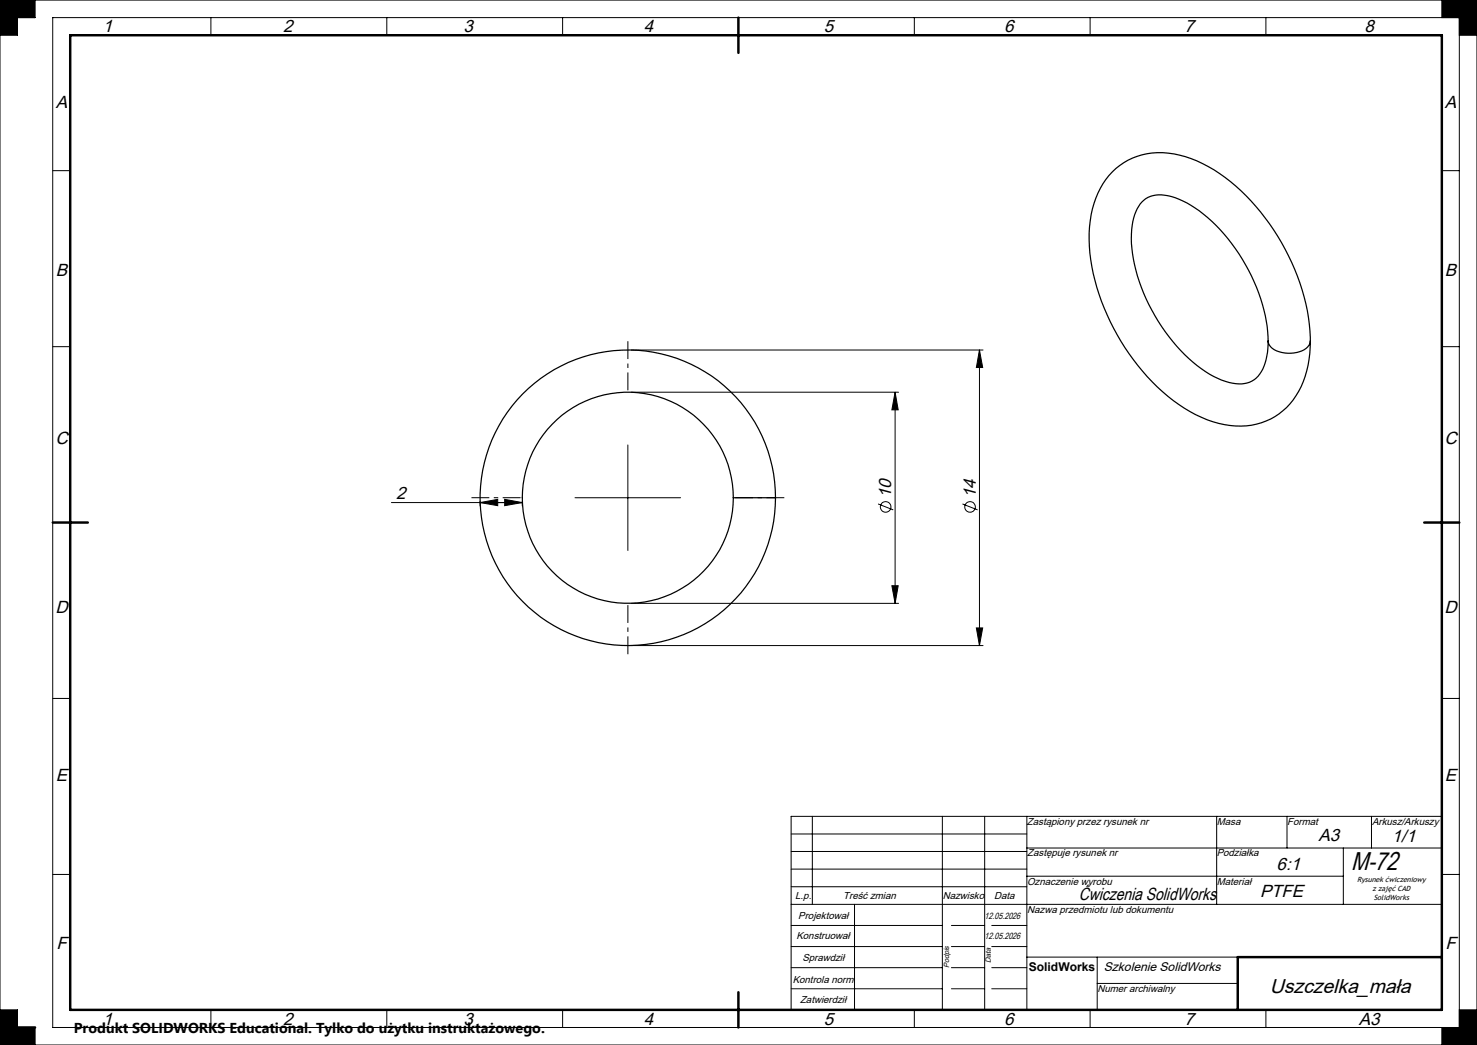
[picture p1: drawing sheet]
<svg xmlns="http://www.w3.org/2000/svg" width="420mm" height="297mm" viewBox="0 0 420 297" stroke-linecap="round" stroke-linejoin="round" font-family="sans-serif">
<g fill="none" stroke="#000" stroke-width=".35">
<path d="M316.3 48.9a19.5 19.5 0 0 1 19.1-4.8 43.6 43.6 0 0 1 21.7 14.6 62.7 62.7 0 0 1 15.5 37.3 26.7 26.7 0 0 1-6.8 19.8 19.8 19.8 0 0 1-19.3 4.5 45.1 45.1 0 0 1-22.9-16.4 62.2 62.2 0 0 1-13.9-35.7 26.6 26.6 0 0 1 6.6-19.3zM324.7 57.4a7.9 7.9 0 0 1 8.5-1.5 34.2 34.2 0 0 1 15.9 11.9 49.1 49.1 0 0 1 11.5 29.8 13.9 13.9 0 0 1-3.4 9.9 8.5 8.5 0 0 1-8.8 .9 36.7 36.7 0 0 1-17.1-14.1 47.5 47.5 0 0 1-9.6-27.8 13.9 13.9 0 0 1 3-9.1zM360.6 96.9a4 4 0 0 0 3.9 3.3 7.9 7.9 0 0 0 7.7-2.1l.4-1.2M208.5 141.5h12"/>
<circle cx="178.5" cy="141.5" r="42"/>
<circle cx="178.5" cy="141.5" r="30"/>
</g>
<g fill="none" stroke="#000" stroke-width=".28">
<path d="M0 -.1v297.2M.1 0l-.1 .1M419.9 0l.1 .1M420 -.1v297.2l-.4-.5M420 0l-.4 .4M10 0v5h-5v5h-5M15 5h400v287h-400zM60 5v5M110 5v5M160 5v5M210 5v5M260 5v5"/>
<path d="M310 5v5M360 5v5M410 0v5M415 10h5M420 0h-420.1l.5 .4M15 48.5h5M410 48.5h5M15 98.5h5M179.5 99.5h100M278.5 99.5l.9 5h-1.8zM278.5 99.5v84M410 98.5h5"/>
<path d="M179.5 111.5h76M254.5 111.5l.9 5h-1.8zM254.5 111.5v60M178.5 126.5v30M111.3 142.8h37.2M136.5 142.8l5-.9v1.8zM136.5 142.5v1.3M143.5 141.9l5 .9-5 .9zM148.5 142.5v1.3M163.5 141.5h30M249.7 143.2l4.3 1.7M273.7 143.2l4.3 1.7"/>
<path d="M410 148.5h5M179.5 171.5h76M253.6 166.5h1.8l-.9 5zM277.6 178.5h1.8l-.9 5zM15 198.5h5M179.5 183.5h100M410 198.5h5M225 237h67M225 232h185v55h-185zM231 232v25M268 232v55M280 232v55"/>
<path d="M292 232v55M346 232v25M366 232v9M390 232v9M15 248.5h5M225 242h67M225 247h67M225 252h67M225 257h185M243 257v30M292 241h118M292 249h90"/>
<path d="M382 241v16M410 248.5h5M225 275h43M225 263h43M225 269h43M270.5 275h9.5M270.5 263h9.5M270.5 269h9.5M282 275h10M282 263h10M282 269h10M292 272h60"/>
<path d="M312 272v15M312 279.5h40M-.1 297h420.1M0 297l.1 .1M0 287h5v5h5v5M.4 296.6l-.4 .5M.4 296.5l-.4 .5M60 287v5M110 287v5M160 287v5M210 287v5M225 281h43"/>
<path d="M260 287v5M270.5 281h9.5M282 281h10M310 287v5M360 287v5M410 292v5M415 287h5M420 296.9l-.1 .2"/>
<circle cx="251.8" cy="144.1" r="1.51"/>
<circle cx="275.8" cy="144.1" r="1.51"/>
</g>
<path d="M20 10h390v277h-390zM210 5v10M15 148.5h10M405 148.5h10M410 272h-58v15M5 292h5M210 282v10" fill="none" stroke="#000" stroke-width=".7"/>
<g fill="#000">
<path d="M410 0v5h5v5h5v-10zM415 287v5h-5v5h10v-10zM0 0v10h5v-5h5v-5z" fill-rule="evenodd"/>
<path d="M0 287h5v5h5v5h-10z" fill-rule="evenodd"/>
</g>
<path d="M178.5 111.5v-15M148.5 141.5h-15M208.5 141.5h15M178.5 171.5v15" fill="none" stroke="#000" stroke-width=".28" stroke-dasharray="5.1 1.3 1.3 1.3" stroke-dashoffset="-.5" stroke-linecap="butt"/>
<g fill="#000">
<path d="M278.5 99.5l.9 5h-1.8zM277.6 178.5h1.8l-.9 5zM254.5 111.5l.9 5h-1.8zM253.6 166.5h1.8l-.9 5z"/>
<path d="M136.5 142.8l5-.9v1.8zM143.5 141.9l5 .9-5 .9z"/>
</g>
<text font-size="7.3" x="384.2" y="247.1">M-72</text>
<text font-size="5.7" x="361.1" y="282.1">Uszczelka_mała</text>
<g font-size="5">
<text x="29.3" y="9.2">1</text>
<text x="80.5" y="9.2">2</text>
<text x="131.8" y="9.2">3</text>
<text x="183" y="9.2">4</text>
<text x="234.3" y="9.2">5</text>
<text x="285.5" y="9.2">6</text>
<text x="336.8" y="9.2">7</text>
<text x="388" y="9.2">8</text>
<text x="15.9" y="30.6">A</text>
<text x="410.9" y="30.6">A</text>
<text x="15.9" y="78.4">B</text>
<text x="410.9" y="78.4">B</text>
<text x="15.8" y="126.3">C</text>
<text x="410.8" y="126.3">C</text>
<text x="112.6" y="141.7">2</text>
<text x="253.4" y="141.6" transform="rotate(-90 253.4 141.6)">10</text>
<text x="277.4" y="141.6" transform="rotate(-90 277.4 141.6)">14</text>
<text x="15.8" y="174.1">D</text>
<text x="410.8" y="174.1">D</text>
<text x="15.9" y="221.9">E</text>
<text x="410.9" y="221.9">E</text>
<text x="375" y="239.1">A3</text>
<text x="395.8" y="239.2">1/1</text>
<text x="363" y="247.2">6:1</text>
<text x="306.8" y="255.7">Ćwiczenia SolidWorks</text>
<text x="358.3" y="254.9">PTFE</text>
<text x="16" y="269.8">F</text>
<text x="411" y="269.8">F</text>
<text x="29.3" y="291.2">1</text>
<text x="80.5" y="291.2">2</text>
<text x="131.8" y="291.2">3</text>
<text x="183" y="291.2">4</text>
<text x="234.3" y="291.2">5</text>
<text x="285.5" y="291.2">6</text>
<text x="336.8" y="291.2">7</text>
<text x="386.4" y="291.2">A3</text>
</g>
<text font-size="4.1" x="21" y="293.7">Produkt SOLIDWORKS Educational. Tylko do użytku instruktażowego.</text>
<text font-size="3.6" x="313.9" y="275.9">Szkolenie SolidWorks</text>
<text font-size="3.4" x="292.6" y="275.9">SolidWorks</text>
<g font-size="2.8">
<text x="292" y="234.4">Zastąpiony przez rysunek nr</text>
<text x="346" y="234.4">Masa</text>
<text x="366.1" y="234.5">Format</text>
<text x="390.1" y="234.5">Arkusz/Arkuszy</text>
<text x="292.1" y="243.3">Zastępuje rysunek nr</text>
<text x="346" y="243.4">Podziałka</text>
<text x="292.1" y="251.5">Oznaczenie wyrobu</text>
<text x="346" y="251.4">Materiał</text>
<text x="226.1" y="255.6">L.p.</text>
<text x="239.8" y="255.6">Treść zmian</text>
<text x="268.1" y="255.6">Nazwisko</text>
<text x="282.7" y="255.6">Data</text>
<text x="227" y="261.1">Projektował</text>
<text x="292.1" y="259.4">Nazwa przedmiotu lub dokumentu</text>
<text x="226.5" y="266.9">Konstruował</text>
<text x="228.2" y="273">Sprawdził</text>
<text x="225.4" y="279.4">Kontrola norm</text>
<text x="312.1" y="281.8">Numer archiwalny</text>
<text x="227.5" y="285">Zatwierdził</text>
</g>
<g font-size="2.6">
<text x="280" y="261.1">12.05.2026</text>
<text x="280" y="267">12.05.2026</text>
</g>
<g font-size="2.1">
<text x="386" y="250.7">Rysunek ćwiczeniowy</text>
<text x="390.3" y="253.2">z zajęć CAD</text>
<text x="390.7" y="255.7">SolidWorks</text>
<text x="269.9" y="275.2" transform="rotate(-90 269.9 275.2)">Podpis</text>
<text x="281.7" y="273.8" transform="rotate(-90 281.7 273.8)">Data</text>
</g>
</svg>
